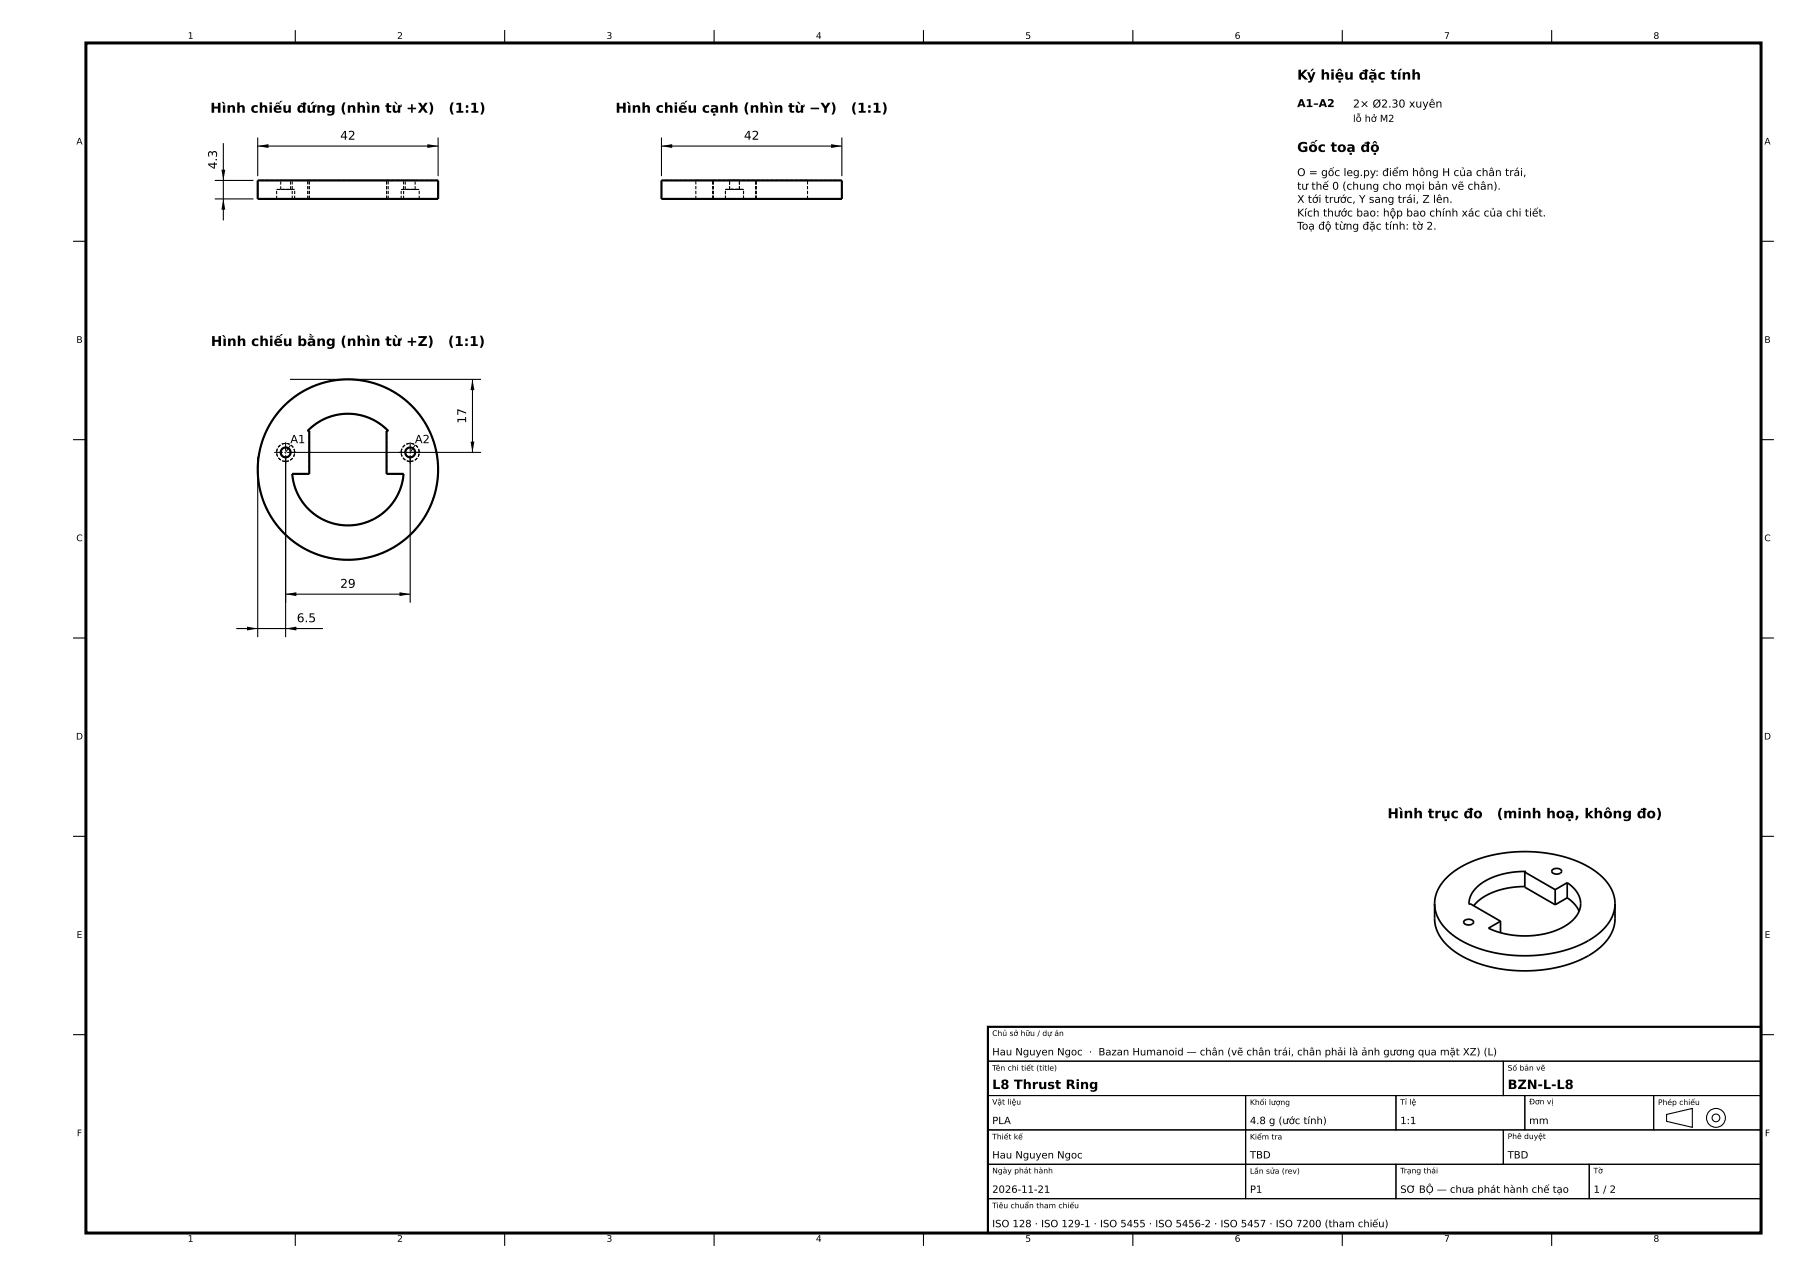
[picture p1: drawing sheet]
<svg xmlns="http://www.w3.org/2000/svg" width="420mm" height="297mm" viewBox="0 0 420 297" stroke-linecap="round" stroke-linejoin="round" font-family="sans-serif">
<path d="M60 34l2.5-.5v1zM99.5 33.5l2.5 .5-2.5 .5zM154 34l2.5-.5v1zM193.5 33.5l2.5 .5-2.5 .5zM52 46.3l.5 2.5h-1zM51.5 39.5h1l-.5 2.5zM110 88.3l.4 2.5h-.9zM109.5 102.8h.9l-.4 2.5zM66.5 138.3l2.5-.4v.9zM93 137.9l2.5 .4-2.5 .5zM57.5 145.9l2.5 .4-2.5 .5zM66.5 146.3l2.5-.4v.9z" fill="#000"/>
<path d="M20 10h390v277h-390z" fill="none" stroke="#000" stroke-width=".7" stroke-linecap="butt"/>
<g fill="none" stroke="#000" stroke-width=".5">
<path d="M60 42h42v4.3h-42zM154 42h42v4.3h-42zM71.6 100.3a13 13 0 0 1 18.8 0h-.4v10h4a13 13 0 0 1-13 12 13 13 0 0 1-13-12h4v-10zM230 239h180v48h-180z"/>
<circle cx="66.5" cy="105.3" r="1.15"/>
<circle cx="81" cy="109.3" r="21"/>
<circle cx="95.5" cy="105.3" r="1.15"/>
</g>
<g fill="none" stroke="#000" stroke-width=".25">
<path d="M68.8 7v3M117.5 7v3M166.3 7v3M215 7v3M263.8 7v3M312.5 7v3M361.2 7v3M52 33.3v18M60 32v9M60 34h42M102 32v9M154 34h42"/>
<path d="M154 32v9M196 32v9M17 56.2h3M50 46.3h9M50 42h9M410 56.2h3M67.5 88.3h44.5M110 88.3v17M17 102.3h3M60 106.3v42M66.5 106.3v42M67.5 105.3h44.5"/>
<path d="M95.5 106.3v34M410 102.3h3M66.5 138.3h29M17 148.5h3M55 146.3h20.2M410 148.5h3M17 194.7h3M410 194.7h3M230 239h180v8h-180zM17 240.8h3M230 247h120v8h-120zM230 255h60v8h-60z"/>
<path d="M290 255h35v8h-35zM325 255h30v8h-30zM350 247h60v8h-60zM355 255h30v8h-30zM385 255h25v8h-25zM388 259.4l6-1.4v4.4l-6-1.4zM410 240.8h3M230 263h60v8h-60zM230 271h60v8h-60zM230 279h180v8h-180zM290 263h60v8h-60zM290 271h35v8h-35z"/>
<path d="M325 271h45v8h-45zM350 263h60v8h-60zM370 271h40v8h-40zM68.8 287v3M117.5 287v3M166.3 287v3M215 287v3M263.8 287v3M312.5 287v3M361.2 287v3"/>
<circle cx="399.5" cy="260.2" r="2.2"/>
<circle cx="399.5" cy="260.2" r=".9"/>
</g>
<g fill="none" stroke="#000" stroke-width=".25" stroke-dasharray=".7 .4" stroke-linecap="butt">
<path d="M64.4 46.3h2.1M64.4 44.1h2.1M64.4 46.3v-2.2M65.4 44.1h1.1M65.4 42h1.1M65.4 44.1v-2.1M66.5 46.3h2.1M66.5 44.1h2.1M66.5 44.1h1.1M66.5 42h1.1M67.6 44.1h-2.2M67.6 42h-2.2"/>
<path d="M67.6 44.1v-2.1M68 46.3h26M68 46.3h4M68 42h4M68 46.3v-4.3M68.6 46.3h-4.2M68.6 44.1h-4.2M68.6 46.3v-2.2M71.6 46.3h.4M71.6 46.3v-4.3M71.6 42h.4M72 46.3v-4.3"/>
<path d="M90 46.3h.4M90 46.3h4M90 42h4M90 46.3v-4.3M90 42h.4M90.4 46.3h-18.8M90.4 46.3v-4.3M90.4 42h-18.8M93.4 46.3h2.1M93.4 44.1h2.1M93.4 46.3v-2.2M94 46.3v-4.3"/>
<path d="M94 42h-26M94.4 44.1h1.1M94.4 42h1.1M94.4 44.1v-2.1M95.5 46.3h2.1M95.5 44.1h2.1M95.5 44.1h1.2M95.5 42h1.2M96.7 44.1h-2.3M96.7 42h-2.3M96.7 44.1v-2.1M97.6 46.3h-4.2"/>
<path d="M97.6 44.1h-4.2M97.6 46.3v-2.2M102 42h-42M102 46.3h-42M162 46.3h4M162 42h4M162 46.3v-4.3M166 46.3h10M166 46.3h-4M166 42h10M166 46.3v-4.3M166 42h-4"/>
<path d="M168.9 46.3h4.2M168.9 44.1h4.2M168.9 46.3v-2.2M169.9 44.1h2.3M169.9 42h2.3M169.9 44.1v-2.1M172.2 44.1h-2.3M172.2 44.1v-2.1M172.2 42h-2.3M173.1 46.3h-4.2M173.1 46.3v-2.2M173.1 44.1h-4.2"/>
<path d="M176 46.3h12M176 46.3v-4.3M176 42h12M188 46.3h-12M188 42h-12M188 46.3v-4.3M196 42h-42M196 46.3h-42M66.5 107.4a2.1 2.1 0 0 0 1.9-3.1 2.1 2.1 0 0 0-3.6-.2 2.1 2.1 0 0 0 1.4 3.3h.3M66.5 106.5a1.15 1.15 0 0 0 1-1.7 1.15 1.15 0 0 0-1.9-.2 1.15 1.15 0 0 0 .7 1.8l.2 .1M68 110.3a13 13 0 0 0 13 12 13 13 0 0 0 13-12M68 110.3h4"/>
<path d="M71.6 100.3h.4M72 100.3v10M90 100.3h.4M90 100.3v10M90 110.3h4M90.4 100.3a13 13 0 0 0-18.8 0M95.5 107.4a2.1 2.1 0 0 0 1.9-3.1 2.1 2.1 0 0 0-3.6-.2 2.1 2.1 0 0 0 1.4 3.3h.3M95.5 106.5a1.15 1.15 0 0 0 1-1.7 1.15 1.15 0 0 0-1.9-.2 1.15 1.15 0 0 0 .7 1.8l.2 .1M81 130.3a21 21 0 0 0 18.5-31 21 21 0 0 0-36-1.5 21 21 0 0 0 15.7 32.4l1.8 .1"/>
</g>
<path d="M63.9 105.3h5.2M66.5 107.9v-5.2M92.8 105.3h5.3M95.5 107.9v-5.2" fill="none" stroke="#000" stroke-width=".25" stroke-dasharray="2 .4 .3 .4" stroke-linecap="butt"/>
<path d="M67.6 103.6l-1.1 1.7M96.6 103.6l-1.1 1.7" fill="none" stroke="#000" stroke-width=".23"/>
<g fill="none" stroke="#000" stroke-width=".4">
<path d="M334 210.3a10.1 10.1 0 0 0 5.4 8.2 32.7 32.7 0 0 0 24.8 2.7 17.5 17.5 0 0 0 10.6-6.8l.9-2 .3-2.1M334 210.3a9.6 9.6 0 0 1 4.8-7.6 31 31 0 0 1 21.3-4.1 22.7 22.7 0 0 1 13.4 6 8.4 8.4 0 0 1 2.5 5.7M334 210.3v3.6a10.1 10.1 0 0 0 5.4 8.1 32.7 32.7 0 0 0 24.8 2.7 17.5 17.5 0 0 0 10.6-6.8l.7-1.4 .4-1.5 .1-4.7M341 214.3a1.23 1.23 0 0 1 2 .5 1.34 1.34 0 0 1-2.2-.2zM349.3 214.4v2.7M355 206.3a15.6 15.6 0 0 0-11.5 4l-.4 .5M355 203l.3-.2a16.3 16.3 0 0 0-11.7 4 5.2 5.2 0 0 0-1.6 3.7l.3-.2 7 4.1M355 203v3.5l7.1 4.1M355 203l7.1 4.1M361.5 202.4a1.23 1.23 0 0 1 2.1 .5 1.34 1.34 0 0 1-2.3-.2zM362.1 207.1v3.5M364.9 209a7.1 7.1 0 0 1 2.7 3.1"/>
<path d="M364.9 205.5a5.6 5.6 0 0 1 2.9 6.2 9.6 9.6 0 0 1-6.9 5.3 20.8 20.8 0 0 1-14.4-1l2.8-1.6M364.9 209l-2.8 1.6M364.9 205.5l-2.8 1.6M364.9 205.5v3.5"/>
</g>
<g font-size="3.2">
<text x="302" y="18.5">Ký hiệu đặc tính</text>
<text x="49" y="26.2">Hình chiếu đứng (nhìn từ +X)</text>
<text x="104.4" y="26.2">(1:1)</text>
<text x="143.3" y="26.2">Hình chiếu cạnh (nhìn từ −Y)</text>
<text x="198.1" y="26.2">(1:1)</text>
<text x="302" y="35.4">Gốc toạ độ</text>
<text x="49.1" y="80.5">Hình chiếu bằng (nhìn từ +Z)</text>
<text x="104.3" y="80.5">(1:1)</text>
<text x="323" y="190.5">Hình trục đo</text>
<text x="348.5" y="190.5">(minh hoạ, không đo)</text>
</g>
<g font-size="3">
<text x="231" y="253.5">L8 Thrust Ring</text>
<text x="351" y="253.5">BZN-L-L8</text>
</g>
<g font-size="2.8">
<text x="79.2" y="32.5">42</text>
<text x="173.2" y="32.5">42</text>
<text x="50.5" y="39.4" transform="rotate(-90 50.5 39.4)">4.3</text>
<text x="108.5" y="98.6" transform="rotate(-90 108.5 98.6)">17</text>
<text x="79.2" y="136.8">29</text>
<text x="69.1" y="144.8">6.5</text>
</g>
<g font-size="2.6">
<text x="67.6" y="103.2">A1</text>
<text x="96.6" y="103.2">A2</text>
</g>
<g font-size="2.5">
<text x="302" y="24.9">A1–A2</text>
<text x="315" y="25">2× Ø2.30 xuyên</text>
<text x="302" y="41">O = gốc leg.py: điểm hông H của chân trái,</text>
<text x="302" y="44.2">tư thế 0 (chung cho mọi bản vẽ chân).</text>
<text x="302" y="47.2">X tới trước, Y sang trái, Z lên.</text>
<text x="302" y="50.4">Kích thước bao: hộp bao chính xác của chi tiết.</text>
<text x="302" y="53.5">Toạ độ từng đặc tính: tờ 2.</text>
</g>
<g font-size="2.3">
<text x="315" y="28.4">lỗ hở M2</text>
<text x="231" y="245.6">Hau Nguyen Ngoc · Bazan Humanoid — chân (vẽ chân trái, chân phải là ảnh gương qua mặt XZ) (L)</text>
<text x="231" y="261.6">PLA</text>
<text x="291" y="261.6">4.8 g (ước tính)</text>
<text x="326" y="261.6">1:1</text>
<text x="356" y="261.6">mm</text>
<text x="231" y="269.6">Hau Nguyen Ngoc</text>
<text x="291" y="269.6">TBD</text>
<text x="351" y="269.6">TBD</text>
<text x="231" y="277.6">2026-11-21</text>
<text x="291" y="277.6">P1</text>
<text x="326" y="277.6">SƠ BỘ — chưa phát hành chế tạo</text>
<text x="371" y="277.6">1 / 2</text>
<text x="231" y="285.6">ISO 128 · ISO 129-1 · ISO 5455 · ISO 5456-2 · ISO 5457 · ISO 7200 (tham chiếu)</text>
</g>
<g font-size="2.1">
<text x="43.7" y="9">1</text>
<text x="92.5" y="9">2</text>
<text x="141.2" y="9">3</text>
<text x="190" y="9">4</text>
<text x="238.7" y="9">5</text>
<text x="287.5" y="9">6</text>
<text x="336.2" y="9">7</text>
<text x="385" y="9">8</text>
<text x="17.8" y="33.6">A</text>
<text x="410.8" y="33.6">A</text>
<text x="17.8" y="79.8">B</text>
<text x="410.8" y="79.8">B</text>
<text x="17.8" y="126">C</text>
<text x="410.8" y="126">C</text>
<text x="17.7" y="172.1">D</text>
<text x="410.7" y="172.1">D</text>
<text x="17.8" y="218.3">E</text>
<text x="410.8" y="218.3">E</text>
<text x="17.9" y="264.5">F</text>
<text x="410.9" y="264.5">F</text>
<text x="43.7" y="289">1</text>
<text x="92.5" y="289">2</text>
<text x="141.2" y="289">3</text>
<text x="190" y="289">4</text>
<text x="238.7" y="289">5</text>
<text x="287.5" y="289">6</text>
<text x="336.2" y="289">7</text>
<text x="385" y="289">8</text>
</g>
<g font-size="1.8">
<text x="231" y="241.1">Chủ sở hữu / dự án</text>
<text x="231" y="249.2">Tên chi tiết (title)</text>
<text x="351" y="249.2">Số bản vẽ</text>
<text x="231" y="257.1">Vật liệu</text>
<text x="291" y="257.2">Khối lượng</text>
<text x="326" y="257.1">Tỉ lệ</text>
<text x="356" y="257">Đơn vị</text>
<text x="386" y="257.2">Phép chiếu</text>
<text x="231" y="265.2">Thiết kế</text>
<text x="291" y="265.2">Kiểm tra</text>
<text x="351" y="265.1">Phê duyệt</text>
<text x="231" y="273.1">Ngày phát hành</text>
<text x="291" y="273.2">Lần sửa (rev)</text>
<text x="326" y="273.1">Trạng thái</text>
<text x="371" y="273.1">Tờ</text>
<text x="231" y="281.2">Tiêu chuẩn tham chiếu</text>
</g>
</svg>
